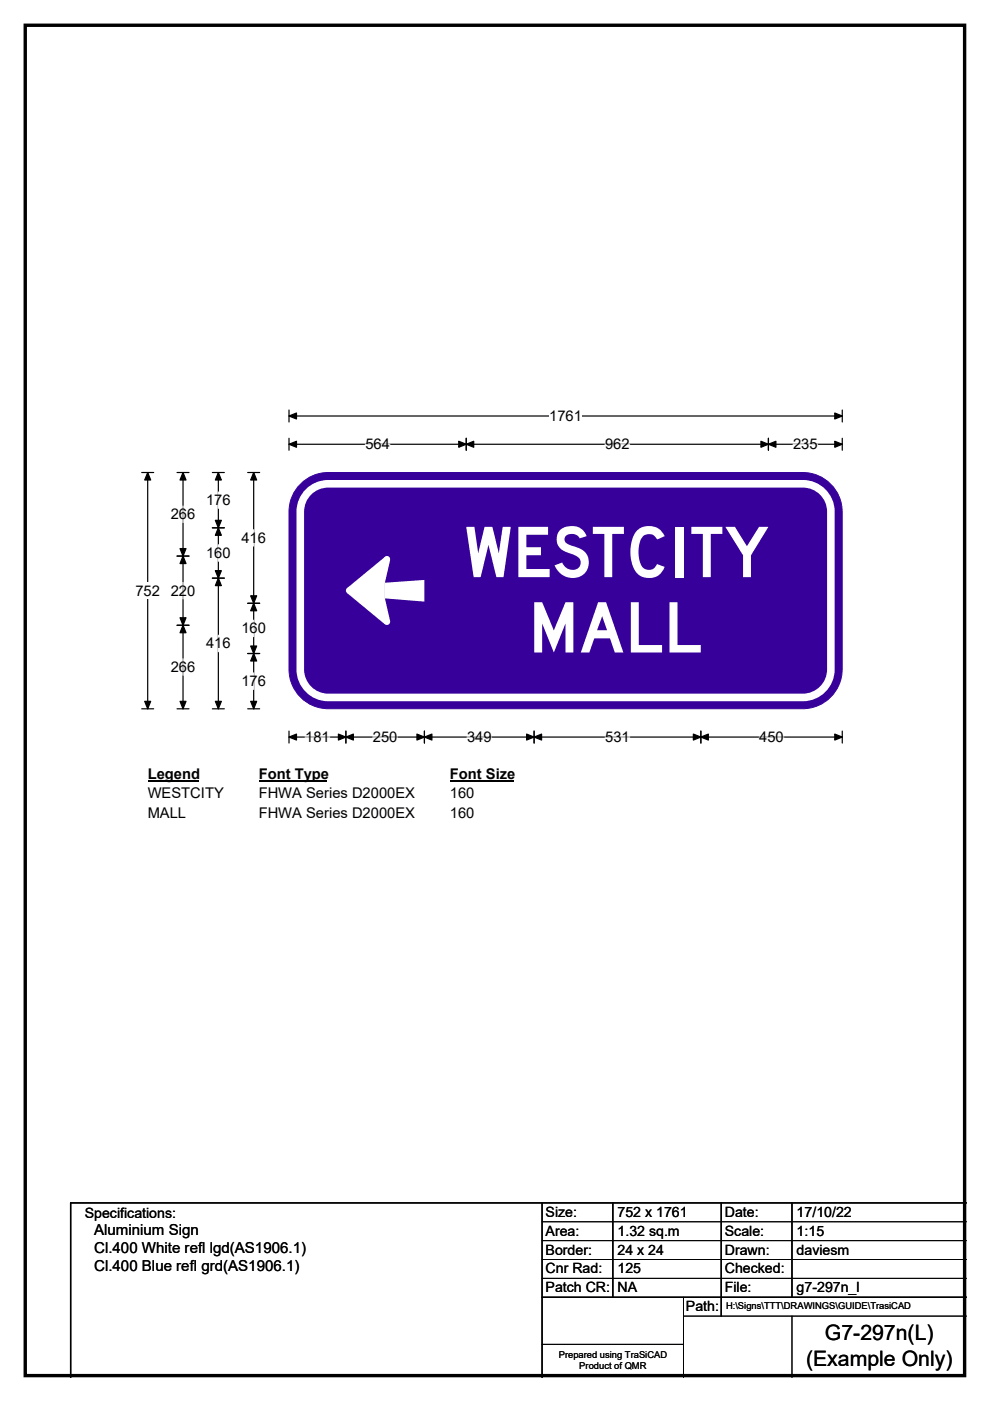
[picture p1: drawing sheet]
<svg xmlns="http://www.w3.org/2000/svg" width="210mm" height="297mm" viewBox="0 0 210 297" stroke-linecap="round" stroke-linejoin="round" font-family="sans-serif">
<path d="M5.4 5.4h199.2v286.3h-199.2z" fill="none" stroke="#000" stroke-width=".72"/>
<path d="M61.3 88.2h117.3M61.3 86.9v2.6M178.6 86.9v2.6" fill="none" stroke="#000" stroke-width=".25"/>
<path d="M61.3 88.2l1.6-.6v1.2zM177.1 87.6l1.5 .6-1.5 .6z" fill="#000" stroke="#000" stroke-width=".25"/>
<path d="M116.5 86.5h6.9v3.5h-6.9z" fill="#fff"/>
<g fill="none" stroke="#000" stroke-width=".25">
<path d="M61.3 94.2h117.3M61.3 92.9v2.6M98.9 92.9v2.6M163 92.9v2.6M178.6 92.9v2.6M30.1 100.2h2.5M31.3 100.2v50.1M30.1 150.3h2.5M61.3 155v2.5M61.3 156.3h117.3M73.4 155v2.5M90 155v2.5"/>
<path d="M113.3 155v2.5M148.7 155v2.5M178.6 155v2.5"/>
</g>
<g fill="#000" stroke="#000" stroke-width=".25">
<path d="M61.3 94.2l1.6-.6v1.2zM98.9 94.2l1.6-.6v1.2zM97.3 93.6l1.6 .6-1.6 .6zM161.4 93.6l1.6 .6-1.6 .6zM163 94.2l1.6-.6v1.2zM177.1 93.6l1.5 .6-1.5 .6zM31.3 100.2l.7 1.6h-1.3zM30.7 148.7h1.3l-.7 1.6zM61.3 156.3l1.6-.7v1.3zM73.4 156.3l1.6-.7v1.3zM71.8 155.6l1.6 .7-1.6 .6zM88.4 155.6l1.6 .7-1.6 .6z"/>
<path d="M90 156.3l1.6-.7v1.3zM111.7 155.6l1.6 .7-1.6 .6zM113.3 156.3l1.6-.7v1.3zM147.1 155.6l1.6 .7-1.6 .6zM148.7 156.3l1.5-.7v1.3zM177.1 155.6l1.5 .7-1.5 .6z"/>
</g>
<path d="M77.5 94.2h5.2M128.3 94.2h5.2M168.2 94.2h5.2M64.7 156.3h5.2M79.1 156.3h5.2M99.1 156.3h5.2M128.4 156.3h5.2M161 156.3h5.2" fill="none" stroke="#fff" stroke-width=".25"/>
<path d="M28.7 123.5h5.2v3.5h-5.2z" fill="#fff"/>
<g fill="none" stroke="#000" stroke-width=".25">
<path d="M37.5 117.9h2.6M37.5 100.2h2.6M38.8 100.2v50.1M45 100.2h2.6M45 111.9h2.6M46.3 100.2v50.1M52.5 100.2h2.6M53.8 100.2v50.1M37.5 132.6h2.6M45 122.6h2.6M52.5 127.9h2.6M52.5 138.6h2.6"/>
<path d="M37.5 150.3h2.6M45 150.3h2.6M52.5 150.3h2.6"/>
</g>
<g fill="#000" stroke="#000" stroke-width=".25">
<path d="M38.8 117.9l.7 1.6h-1.3zM38.8 100.2l.7 1.6h-1.3zM38.2 116.3h1.3l-.7 1.6zM46.3 111.9l.6 1.6h-1.2zM46.3 100.2l.6 1.6h-1.2zM45.7 110.3h1.2l-.6 1.6zM53.8 100.2l.6 1.6h-1.2zM38.2 131h1.3l-.7 1.6zM38.8 132.6l.7 1.6h-1.3zM45.7 121h1.2l-.6 1.6zM46.3 122.6l.6 1.6h-1.2zM53.8 127.9l.6 1.6h-1.2z"/>
<path d="M53.2 137h1.2l-.6 1.6zM53.2 126.3h1.2l-.6 1.6zM53.8 138.6l.6 1.5h-1.2zM38.2 148.7h1.3l-.7 1.6zM45.7 148.7h1.2l-.6 1.6zM53.2 148.7h1.2l-.6 1.6z"/>
</g>
<path d="M38.8 107.3v3.5M46.3 104.3v3.5M46.3 115.5v3.5M53.8 112.3v3.5M38.8 123.5v3.5M38.8 139.7v3.5M46.3 134.7v3.5M53.8 131.5v3.5M53.8 142.7v3.5" fill="none" stroke="#fff" stroke-width=".25"/>
<path d="M31.3 162.3h10.8v3.5h-10.8z" fill="#fff"/>
<path d="M31.3 165.6h10.8" fill="none" stroke="#000" stroke-width=".32"/>
<path d="M54.9 162.3h14.4v3.5h-14.4z" fill="#fff"/>
<path d="M54.9 165.6h14.4" fill="none" stroke="#000" stroke-width=".32"/>
<path d="M95.4 162.3h13.5v3.5h-13.5z" fill="#fff"/>
<path d="M95.4 165.6h13.5" fill="none" stroke="#000" stroke-width=".32"/>
<g fill="#fff">
<path d="M31.3 166.5h16.1v3.4h-16.1z"/>
<path d="M54.9 166.5h33v3.4h-33z"/>
<path d="M95.4 166.5h5.2v3.4h-5.2z"/>
<path d="M31.3 170.6h8.2v3.5h-8.2z"/>
<path d="M54.9 170.6h33v3.5h-33z"/>
<path d="M95.4 170.6h5.2v3.5h-5.2z"/>
</g>
<path d="M63.7 102.6a8.3 8.3 0 0 1 5.9-2.4h100.7a8.3 8.3 0 0 1 8.3 8.3v33.4a8.4 8.4 0 0 1-8.3 8.4h-100.7a8.3 8.3 0 0 1-8.3-8.4v-33.4a8.3 8.3 0 0 1 2.4-5.9z" fill-rule="evenodd" fill="#37009b" stroke="#37009b" stroke-width=".21"/>
<path d="M65.4 104.3a5.9 5.9 0 0 1 4.2-1.7h100.7a5.9 5.9 0 0 1 5.9 5.9v33.4a5.9 5.9 0 0 1-5.9 6h-100.7a5.9 5.9 0 0 1-5.9-6v-33.4a5.9 5.9 0 0 1 1.7-4.2z" fill="none" stroke="#fff" stroke-width="1.6"/>
<g fill="#fff">
<path d="M81.6 123.5l8.4-.5v4.6l-8.4-.7z"/>
<path d="M73.6 124.7l8.1-6.7 1.1 .7-1.2 4.8v3.4l1.2 4.8-1.1 .7-8.1-6.6z" fill-rule="evenodd"/>
<circle cx="82.1" cy="118.5" r=".66"/>
<circle cx="74" cy="125.2" r=".66"/>
<circle cx="82.1" cy="131.8" r=".66"/>
</g>
<path d="M115 255v37M130 255v20M153 255v24M168 255v20M205 255h-190v37M115 275h90" fill="none" stroke="#000" stroke-width=".3"/>
<path d="M115 259h90M115 263h90M115 267h90M115 271h90M145 279h60M145 275v17M168 279v13M115 285h30" fill="none" stroke="#000" stroke-width=".21"/>
<g font-size="14.8" fill="#fff">
<text x="98.6" y="122.4">WESTCITY</text>
<text x="112" y="138.3">MALL</text>
</g>
<g font-size="4.5">
<text x="175" y="284.2">G7-297n(L)</text>
<text x="171" y="289.6">(Example Only)</text>
</g>
<g font-size="3.2">
<text x="20" y="261.9">Aluminium Sign</text>
<text x="20" y="265.7">Cl.400 White refl lgd(AS1906.1)</text>
<text x="20" y="269.6">Cl.400 Blue refl grd(AS1906.1)</text>
</g>
<g font-size="3.1">
<text x="116.5" y="89.3">1761</text>
<text x="77.5" y="95.2">564</text>
<text x="128.3" y="95.2">962</text>
<text x="168.2" y="95.2">235</text>
<text x="43.7" y="107.1">176</text>
<text x="36.2" y="110.1">266</text>
<text x="43.7" y="118.3">160</text>
<text x="51.2" y="115.1">416</text>
<text x="28.7" y="126.3">752</text>
<text x="36.2" y="126.3">220</text>
<text x="43.7" y="137.5">416</text>
<text x="51.2" y="134.3">160</text>
<text x="36.2" y="142.5">266</text>
<text x="51.2" y="145.5">176</text>
<text x="64.7" y="157.3">181</text>
<text x="79.1" y="157.3">250</text>
<text x="99.1" y="157.3">349</text>
<text x="128.4" y="157.3">531</text>
<text x="161" y="157.3">450</text>
<text x="31.3" y="165.1">Legend</text>
<text x="54.9" y="165.1">Font Type</text>
<text x="95.4" y="165.1">Font Size</text>
<text x="31.3" y="169.2">WESTCITY</text>
<text x="31.3" y="173.4">MALL</text>
<text x="54.9" y="169.2">FHWA Series D2000EX</text>
<text x="54.9" y="173.4">FHWA Series D2000EX</text>
<text x="95.4" y="169.2">160</text>
<text x="95.4" y="173.4">160</text>
</g>
<g font-size="3">
<text x="115.7" y="258">Size:</text>
<text x="131" y="258">752 x 1761</text>
<text x="153.7" y="258">Date:</text>
<text x="169" y="258">17/10/22</text>
<text x="18" y="258.2">Specifications:</text>
<text x="115.7" y="262">Area:</text>
<text x="131" y="262">1.32 sq.m</text>
<text x="153.7" y="262">Scale:</text>
<text x="169" y="262">1:15</text>
<text x="115.7" y="266">Border:</text>
<text x="115.7" y="270">Cnr Rad:</text>
<text x="131" y="266">24 x 24</text>
<text x="131" y="270">125</text>
<text x="153.7" y="266">Drawn:</text>
<text x="153.7" y="270">Checked:</text>
<text x="169" y="266">daviesm</text>
<text x="115.7" y="274">Patch CR:</text>
<text x="131" y="274">NA</text>
<text x="153.7" y="274">File:</text>
<text x="169" y="274">g7-297n_l</text>
<text x="145.5" y="278">Path:</text>
</g>
<g font-size="2">
<text x="154" y="277.6">H:\Signs\TTT\DRAWINGS\GUIDE\TrasiCAD</text>
<text x="118.5" y="287.8">Prepared using TraSiCAD</text>
<text x="122.9" y="290.2">Product of QMR</text>
</g>
</svg>
